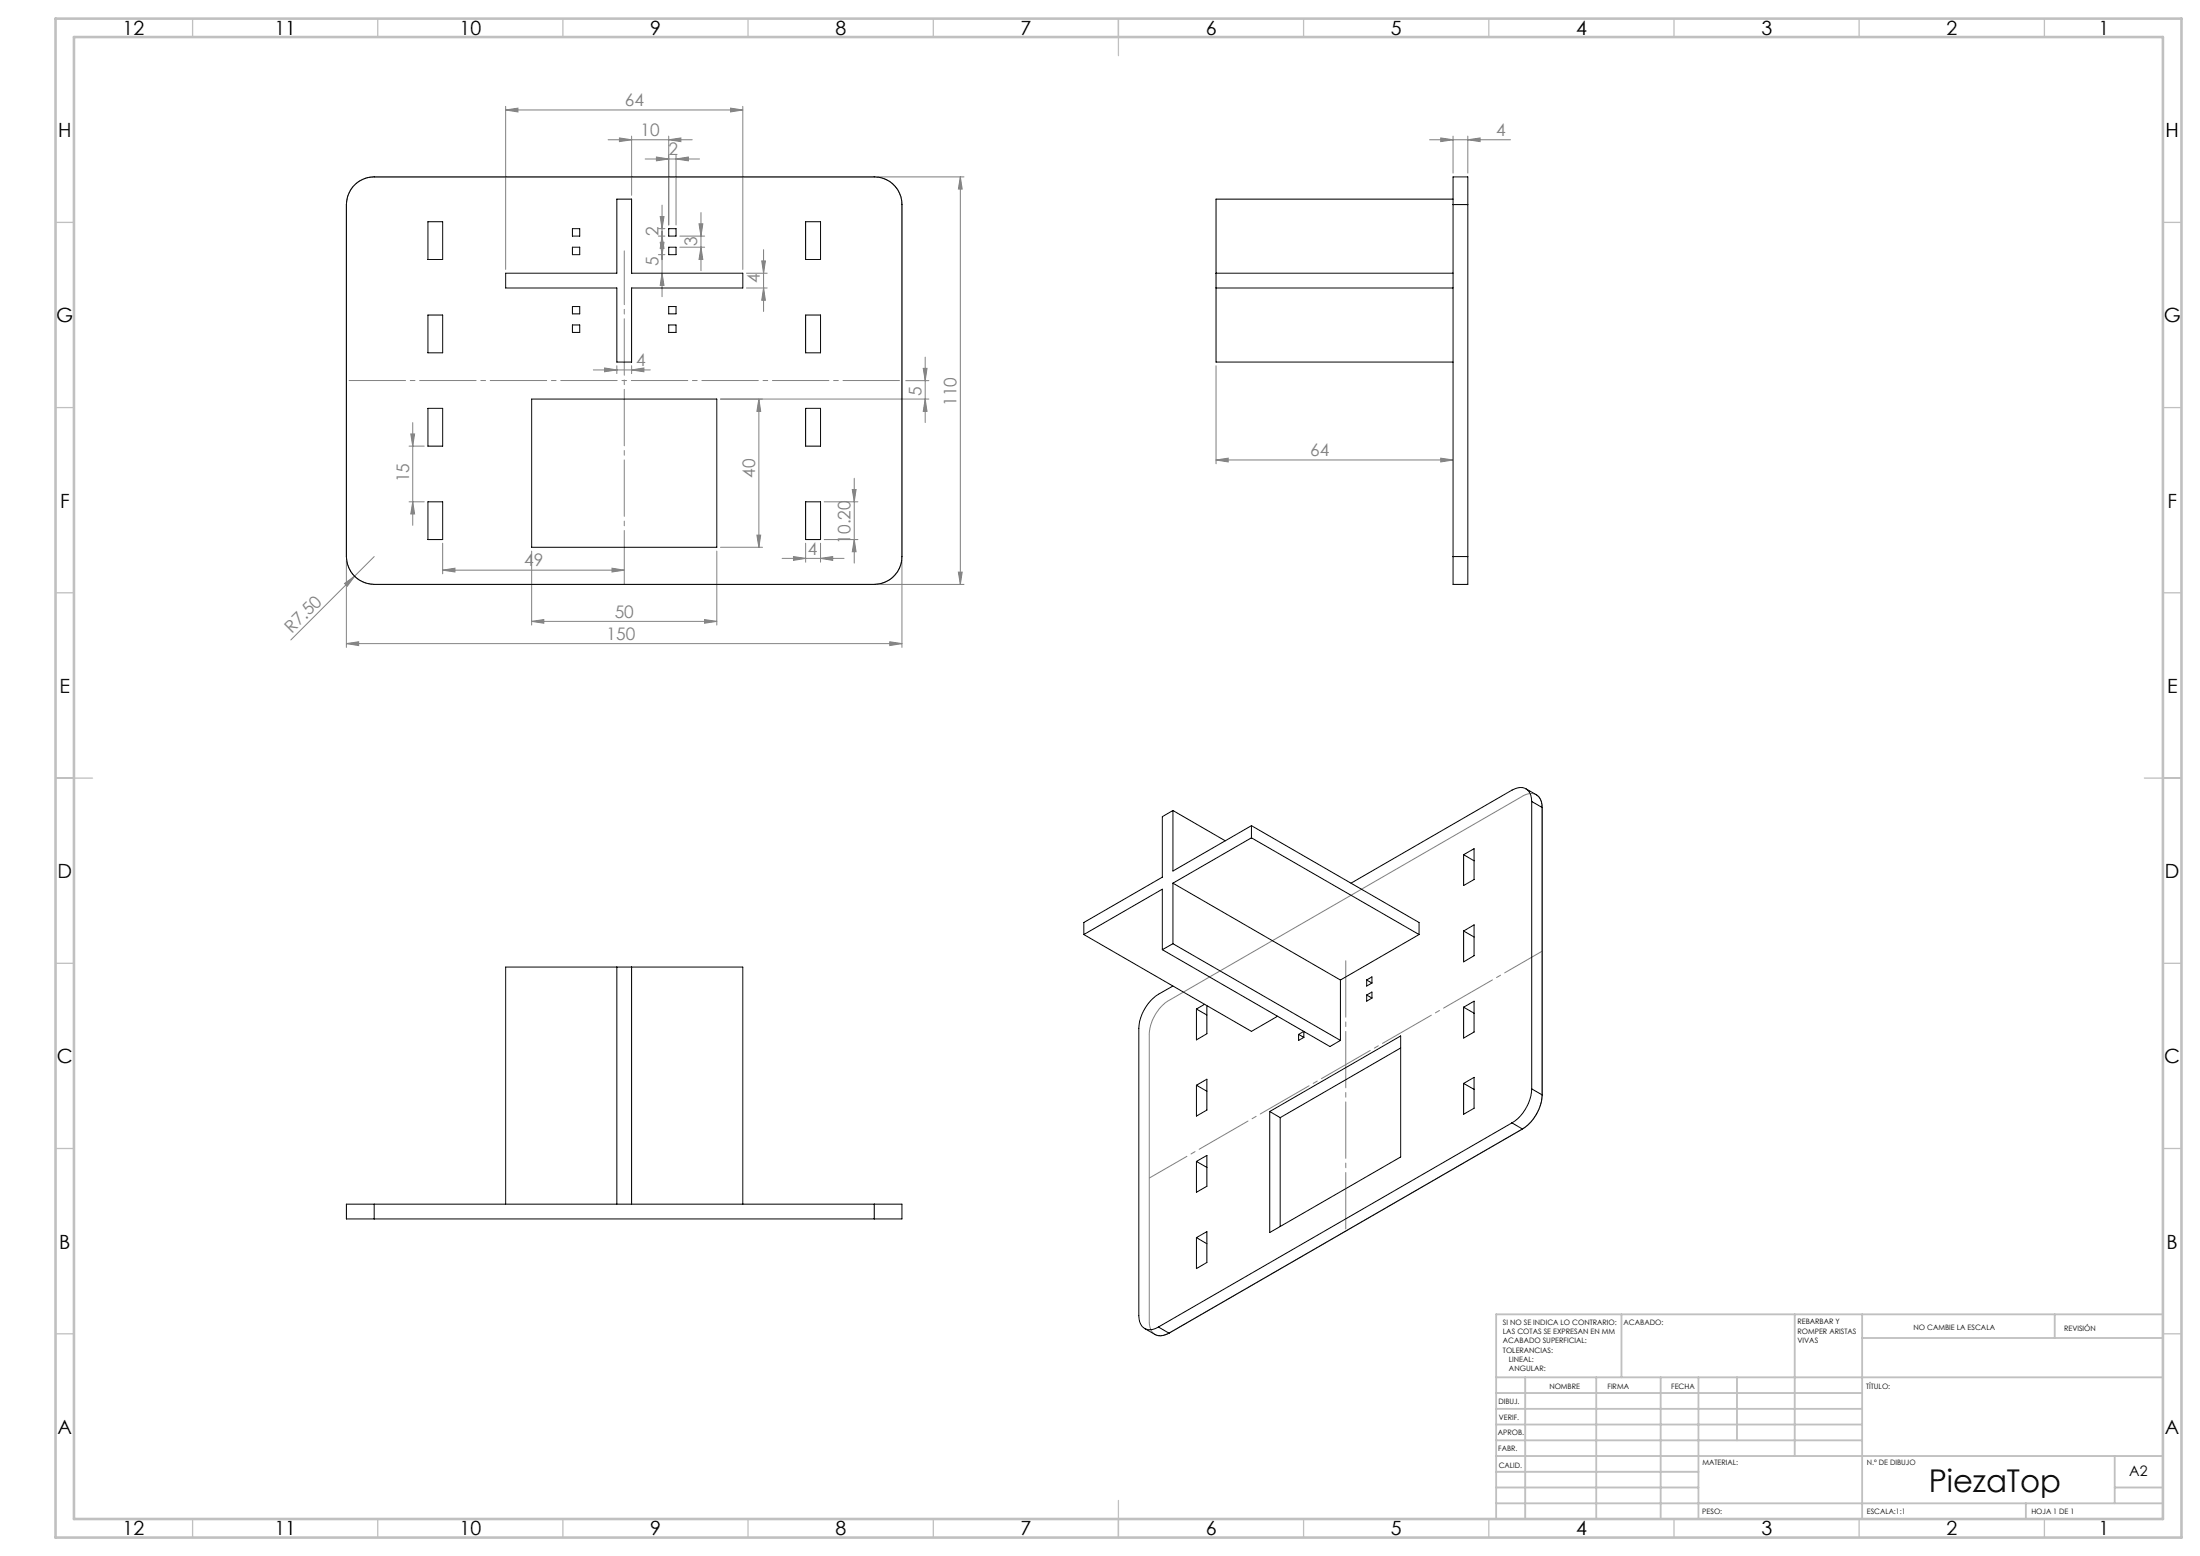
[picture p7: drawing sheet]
<svg xmlns="http://www.w3.org/2000/svg" width="594mm" height="420mm" viewBox="0 0 594 420" stroke-linecap="round" stroke-linejoin="round" font-family="sans-serif">
<g fill="none" stroke="#808080" stroke-width=".27">
<path d="M136.5 29.7l3.3-.5v1zM136.5 28.7v44M136.5 29.7h64.1M164.2 37.7h22.7M167.3 37.2l3.2 .5-3.2 .5zM170.5 36.7v16M180.6 37.7l3.2-.5v1zM180.6 36.7v24M197.2 29.2l3.4 .5-3.4 .5zM200.6 28.7v44M386 37.7h21.8M389 37.2l3.3 .5-3.3 .5z"/>
<path d="M392.3 36.7v10M396.3 37.7l3.3-.5v1zM396.3 36.7v10M95.5 50.2a7.5 7.5 0 0 1 5.5-2.5h135a7.5 7.5 0 0 1 7.5 7.5v95a7.5 7.5 0 0 1-7.5 7.5h-135a7.6 7.6 0 0 1-7.5-7.5v-95l.4-2.3 .6-1.4zM174.2 42.9h14.7M177.2 42.4l3.4 .5-3.4 .5zM178.3 58.4h1l-.5 3.3zM178.8 55.4v24.7M182.5 41.9v18.8M182.5 42.9l3.3-.5v1zM189.3 57.4v15.7M237 47.7h23.3"/>
<path d="M259.3 47.7l.5 3.3h-1zM259.3 47.7v110M177.8 63.7h1.7M177.8 61.7h1.7M177.8 68.7h1.7M178.3 65.4h1l-.5 3.3zM178.8 63.7l.5 3.3h-1zM178.8 73.7l.5 3.3h-1zM183.6 63.7h6.7M183.6 66.7h6.7M188.7 60.4h1.1l-.5 3.3zM189.3 66.7l.5 3.3h-1.1z"/>
<path d="M201.5 77.7h5.7M201.5 73.7h5.7M205.7 70.4h1l-.5 3.3zM206.2 77.7l.5 3.4h-1zM206.2 67.4v16.7M160.2 99.9h15.4M163.2 99.3l3.3 .6-3.3 .4zM166.5 98.7v2.1M170.5 99.9l3.3-.6v1zM170.5 98.7v2.1M249.3 99.4h1l-.5 3.3zM249.8 96.4v17.7"/>
<path d="M328.3 98.7v26.5M110.9 117.1h1l-.5 3.3zM111.4 114.1v27.7M194.5 107.7h56.3M204.9 107.7l.5 3.3h-1zM204.9 107.7v40M244.5 102.7h6.3M249.8 107.7l.5 3.3h-1zM110.5 135.4h4M110.5 120.4h4M111.4 135.4l.5 3.3h-1zM222.5 135.4h9.1"/>
<path d="M230.1 132.1h1l-.5 3.3zM230.6 129.1v22.9M328.3 124.2l3.3-.5v1zM328.3 124.2h64M389 123.7l3.3 .5-3.3 .5zM93 157.5l2.7-2-1.9 2.7zM93.5 151.2v23.5M101 150.2l-22.5 22.5M119.5 146.6v8.3M119.5 153.9h49M119.5 153.9l3.3-.5v1zM143.5 148.7v20"/>
<path d="M165.2 153.4l3.3 .5-3.3 .5zM193.5 148.7v20M194.5 147.7h11.4M204.4 144.4h1l-.5 3.3zM211.2 150.7h16.7M214.2 150.2l3.3 .5-3.3 .6zM217.5 146.6v5.1M221.5 150.7l3.3-.5v1.1zM221.5 146.6v5.1M222.5 145.6h9.1M230.6 145.6l.5 3.3h-1zM237 157.7h23.3"/>
<path d="M243.5 151.2v23.5M258.8 154.4h1l-.5 3.3zM93.5 173.7l3.3-.5v1.1zM93.5 173.7h150M143.5 167.7l3.3-.5v1zM143.5 167.7h50M190.2 167.2l3.3 .5-3.3 .5zM240.2 173.2l3.3 .5-3.3 .6zM314 271.3l1.3-1.1 95.8-55.3a3.1 3.1 0 0 1 3.2-.6 3.1 3.1 0 0 1 2 2.7l.1 78.5a11.8 11.8 0 0 1-5.3 9.2l-95.5 55.2a3.2 3.2 0 0 1-4.9-1.1l-.4-1.7v-77.9a11.9 11.9 0 0 1 3.7-7.9z"/>
</g>
<g fill="none" stroke="#c0c0c0" stroke-width=".35">
<path d="M52 5v5M102 5v5M152 5v5M202 5v5M252 5v5M302 5v10M352 5v5M402 5v5M452 5v5M502 5v5M552 5v5M15 60h5"/>
<path d="M584 60h5M15 110h5M584 110h5M15 160h5M584 160h5M15 210h10M579 210h10M15 260h5M584 260h5M15 310h5M584 310h5M15 360h5"/>
<path d="M584 360h5M52 410v5M102 410v5M152 410v5M202 410v5M252 410v5M302 405v10M352 410v5M402 410v5M452 410v5M502 410v5M552 410v5"/>
</g>
<g fill="none" stroke="#c0c0c0" stroke-width=".5">
<path d="M437.8 354.8v17M484.6 354.8v38.2M502.8 354.8v55.2M554.8 354.8v6.4M584 354.8h-180v55.2M404 371.8h180M404 376h98.8M411.8 371.8v38.2M431 371.8v38.2M448.4 371.8v38.2M458.6 371.8v38.2M469 371.8v17"/>
<path d="M502.8 361.2h81.2M404 388.8h98.8M404 384.5h98.8M404 380.3h98.8M404 397.3h54.6M404 393h180M571 393v12.8M404 405.8h180M404 401.5h54.6M547 405.8v4.2M571 401.5h13"/>
</g>
<path d="M15 5h574v410h-574zM20 10h564v400h-564z" fill="none" stroke="#c0c0c0" stroke-width=".7"/>
<path d="M168.6 67.7v90" fill="none" stroke="#808080" stroke-width=".27" stroke-dasharray="15.2 1.3 1.3 1.3" stroke-dashoffset=".7"/>
<path d="M93.6 102.7h150" fill="none" stroke="#808080" stroke-width=".27" stroke-dasharray="15.2 1.3 1.3 1.3" stroke-dashoffset="-.7"/>
<path d="M363.4 258.8v73.5" fill="none" stroke="#808080" stroke-width=".27" stroke-dasharray="15.2 1.3 1.3 1.3" stroke-dashoffset="-.5"/>
<path d="M310.3 318l106.1-61.3" fill="none" stroke="#808080" stroke-width=".27" stroke-dasharray="15.2 1.3 1.3 1.3" stroke-dashoffset="3.5"/>
<g fill="#808080">
<path d="M93 157.5l2.7-2-1.9 2.7z"/>
<path d="M165.2 153.4l3.3 .5-3.3 .5zM119.5 153.9l3.3-.5v1zM182.5 42.9l3.3-.5v1zM177.2 42.4l3.4 .5-3.4 .5z"/>
<path d="M93.5 173.7l3.3-.5v1.1zM240.2 173.2l3.3 .5-3.3 .6zM136.5 29.7l3.3-.5v1zM197.2 29.2l3.4 .5-3.4 .5zM163.2 99.3l3.3 .6-3.3 .4zM170.5 99.9l3.3-.6v1zM167.3 37.2l3.2 .5-3.2 .5zM180.6 37.7l3.2-.5v1zM143.5 167.7l3.3-.5v1zM190.2 167.2l3.3 .5-3.3 .5zM328.3 124.2l3.3-.5v1zM389 123.7l3.3 .5-3.3 .5zM389 37.2l3.3 .5-3.3 .5zM396.3 37.7l3.3-.5v1z"/>
<path d="M214.2 150.2l3.3 .5-3.3 .6zM221.5 150.7l3.3-.5v1.1z"/>
<path d="M111.4 135.4l.5 3.3h-1zM110.9 117.1h1l-.5 3.3z"/>
<path d="M230.6 145.6l.5 3.3h-1zM230.1 132.1h1l-.5 3.3zM206.2 77.7l.5 3.4h-1zM205.7 70.4h1l-.5 3.3z"/>
<path d="M204.4 144.4h1l-.5 3.3zM204.9 107.7l.5 3.3h-1z"/>
<path d="M259.3 47.7l.5 3.3h-1zM258.8 154.4h1l-.5 3.3zM188.7 60.4h1.1l-.5 3.3zM189.3 66.7l.5 3.3h-1.1zM178.3 58.4h1l-.5 3.3zM178.8 63.7l.5 3.3h-1zM178.3 65.4h1l-.5 3.3zM178.8 73.7l.5 3.3h-1zM249.3 99.4h1l-.5 3.3zM249.8 107.7l.5 3.3h-1z"/>
</g>
<g fill="none" stroke="#000" stroke-width=".27">
<path d="M96.1 49.5a7.7 7.7 0 0 1 4.9-1.8h135a7.4 7.4 0 0 1 7.5 7.5v95a7.5 7.5 0 0 1-7.5 7.5h-135a7.5 7.5 0 0 1-7.5-7.5v-95a7.8 7.8 0 0 1 2.6-5.7zM115.5 59.8h4v10.2h-4zM217.5 59.8h4v10.2h-4zM392.3 55.2v-7.5h4v7.5M392.3 53.7h-64v44h64M392.3 55.2h4M392.3 55.2v95M396.3 55.2v95M136.5 73.7h30v-20h4v20h30.1v4h-30.1v20h-4v-20h-30zM154.6 61.7h1.9v2h-1.9zM154.6 66.7h1.9v2h-1.9zM180.6 61.7h1.9v2h-1.9z"/>
<path d="M180.6 66.7h1.9v2h-1.9zM328.3 77.7h64M328.3 73.7h64M115.5 85h4v10.2h-4zM154.6 82.7h1.9v2h-1.9zM154.6 87.7h1.9v2h-1.9zM180.6 82.7h1.9v2h-1.9zM180.6 87.7h1.9v2h-1.9zM217.5 85h4v10.2h-4zM115.5 110.2h4v10.2h-4zM143.5 107.7h50v40h-50zM217.5 110.2h4v10.2h-4z"/>
<path d="M115.5 135.4h4v10.2h-4zM217.5 135.4h4v10.2h-4zM392.3 150.2v7.5h4v-7.5M392.3 150.2h4M316.7 218.8v16.3l21.2-12.2M316.7 218.8l-2.9 1.6v16.4l-21.2 12.2v3.3M316.7 218.8l14.1 8.2M412 212.9l2.8 1.6a3.8 3.8 0 0 1 1.6 3.5M413.6 216.3a3.3 3.3 0 0 0-1.6-3.4 3.3 3.3 0 0 0-3.8 .4l-43.4 25.1M413.6 216.3v77.6M413.6 216.3l2.8 1.7M416.4 218v77.5"/>
<path d="M316.7 238.4v16.3M316.7 238.4l45.2 26.1M337.9 222.9l45.3 26.1v3.3M337.9 222.9v3.2M337.9 226.1l-21.2 12.3M337.9 226.1l45.3 26.2M395.2 230.7l2.8-1.6v8.3l-2.8 1.6zM395.2 230.7l2.8 1.7M292.6 252.3l45.3 26.1 7-4.1M292.6 252.3l21.2-12.3v16.3M313.8 256.3l45.3 26.2 2.8-1.7M316.7 254.7l-2.9 1.6"/>
<path d="M316.7 254.7l45.2 26.1M383.2 252.3l-21.3 12.2M395.2 251.3l2.8-1.7v8.4l-2.8 1.6zM395.2 251.3l2.8 1.6M166.5 261v64M170.5 261v64M316.7 266.2a16.8 16.8 0 0 0-6.1 4 11.8 11.8 0 0 0-3.1 7.4v77.6a3.2 3.2 0 0 0 1.5 3.4 3.2 3.2 0 0 0 3.8-.4M323 272.4l2.9 1.6M325.2 271.1l-2.2 1.3M325.9 271.4v7.6l-2.9 1.7v-8.3M350.6 279.2v1.6l1.4-.8M350.6 279.2l1.4-.8v1.6"/>
<path d="M350.6 279.2l1.4 .8M361.9 264.5v16.3M369 264.5l1.4-.8v1.6M369 264.5v1.7l1.4-.9M369 268.6v1.6l1.4-.8M369 268.6l1.4-.8v1.6M369 268.6l1.4 .8M369 264.5l1.4 .8M395.2 271.9l2.8-1.7v8.4l-2.8 1.6zM395.2 271.9l2.8 1.6M323 292.9l2.9-1.6v8.3l-2.9 1.7zM323 292.9l2.9 1.7"/>
<path d="M378.2 282.9l-32.5 18.8M395.2 292.4l2.8-1.6v8.3l-2.8 1.7zM395.2 292.4l2.8 1.7M413.6 293.9a11.7 11.7 0 0 1-5.4 9.2M413.6 293.9l2.8 1.6M416.4 295.5a11.8 11.8 0 0 1-5.3 9.2M323 313.5l2.9-1.6v8.3l-2.9 1.6zM323 313.5l2.9 1.6M342.8 300l35.4-20.4v32.7l-35.4 20.4zM342.8 300l2.9 1.7M345.7 301.7v29.4M408.2 303.1l-95.4 55.1"/>
<path d="M408.2 303.1l2.9 1.6M411.1 304.7l-95.5 55.2M101 325h-7.5v4h7.5M101 325v4M101 325h135M101 329h135M136.5 325v-64h64.1v64M236 325h7.5v4h-7.5M236 325v4M323 334.1l2.9-1.7v8.4l-2.9 1.6zM323 334.1l2.9 1.6M309 358.6l2.9 1.6a3.7 3.7 0 0 0 3.7-.3"/>
<path d="M312.8 358.2l2.8 1.7"/>
</g>
<text font-size="8.5" x="520.7" y="402.7">PiezaTop</text>
<g font-size="5.3">
<text x="33.1" y="9.4">12</text>
<text x="74.1" y="9.4">11</text>
<text x="124.1" y="9.4">10</text>
<text x="175.6" y="9.4">9</text>
<text x="225.6" y="9.4">8</text>
<text x="275.6" y="9.4">7</text>
<text x="325.6" y="9.4">6</text>
<text x="375.6" y="9.4">5</text>
<text x="425.6" y="9.4">4</text>
<text x="475.6" y="9.4">3</text>
<text x="525.6" y="9.4">2</text>
<text x="566.6" y="9.4">1</text>
<text x="15.7" y="36.9">H</text>
<text x="584.7" y="36.9">H</text>
<text x="15.2" y="87">G</text>
<text x="584.2" y="87">G</text>
<text x="16.2" y="137">F</text>
<text x="585.2" y="137">F</text>
<text x="16.1" y="187">E</text>
<text x="585.1" y="187">E</text>
<text x="15.5" y="237">D</text>
<text x="584.5" y="237">D</text>
<text x="15.4" y="287">C</text>
<text x="584.4" y="287">C</text>
<text x="16" y="337.1">B</text>
<text x="585" y="337.1">B</text>
<text x="15.5" y="386.9">A</text>
<text x="584.5" y="386.9">A</text>
<text x="33.1" y="414.4">12</text>
<text x="74.1" y="414.4">11</text>
<text x="124.1" y="414.4">10</text>
<text x="175.6" y="414.4">9</text>
<text x="225.6" y="414.4">8</text>
<text x="275.6" y="414.4">7</text>
<text x="325.6" y="414.4">6</text>
<text x="375.6" y="414.4">5</text>
<text x="425.6" y="414.4">4</text>
<text x="475.6" y="414.4">3</text>
<text x="525.6" y="414.4">2</text>
<text x="566.6" y="414.4">1</text>
</g>
<g font-size="4.7" fill="#808080">
<text x="168.7" y="28.7">64</text>
<text x="173" y="36.7">10</text>
<text x="180.5" y="41.9">2</text>
<text x="404" y="36.7">4</text>
<text x="177.8" y="63.6" transform="rotate(-90 177.8 63.6)">2</text>
<text x="177.8" y="71.7" transform="rotate(-90 177.8 71.7)">5</text>
<text x="188.3" y="66.4" transform="rotate(-90 188.3 66.4)">3</text>
<text x="205.2" y="76.4" transform="rotate(-90 205.2 76.4)">4</text>
<text x="171.7" y="98.8">4</text>
<text x="248.8" y="106.9" transform="rotate(-90 248.8 106.9)">5</text>
<text x="258.3" y="109.5" transform="rotate(-90 258.3 109.5)">110</text>
<text x="353.8" y="123.1">64</text>
<text x="110.4" y="130.2" transform="rotate(-90 110.4 130.2)">15</text>
<text x="203.9" y="129" transform="rotate(-90 203.9 129)">40</text>
<text x="218.1" y="149.7">4</text>
<text x="229.6" y="146.7" transform="rotate(-90 229.6 146.7)">10.20</text>
<text x="141.6" y="152.9">49</text>
<text x="166" y="166.7">50</text>
<text x="78.8" y="171.1" transform="rotate(-45 78.8 171.1)">R7.50</text>
<text x="163.8" y="172.7">150</text>
</g>
<text font-size="3.9" x="574.9" y="398.5">A2</text>
<g font-size="2">
<text x="405.8" y="357.6">SI NO SE INDICA LO CONTRARIO:</text>
<text x="438.4" y="357.6">ACABADO:</text>
<text x="485.3" y="357.5">REBARBAR Y</text>
<text x="485.3" y="360">ROMPER ARISTAS</text>
<text x="516.6" y="359">NO CAMBIE LA ESCALA</text>
<text x="557.3" y="359.2">REVISIÓN</text>
<text x="405.8" y="360.1">LAS COTAS SE EXPRESAN EN MM</text>
<text x="405.8" y="362.6">ACABADO SUPERFICIAL:</text>
<text x="405.8" y="365.1">TOLERANCIAS:</text>
<text x="485.3" y="362.5">VIVAS</text>
<text x="407.4" y="367.6">LINEAL:</text>
<text x="407.4" y="370.1">ANGULAR:</text>
<text x="418.3" y="375">NOMBRE</text>
<text x="434" y="374.9">FIRMA</text>
<text x="451.2" y="374.9">FECHA</text>
<text x="503.9" y="374.9">TÍTULO:</text>
<text x="404.6" y="379.1">DIBUJ.</text>
<text x="404.7" y="383.3">VERIF.</text>
<text x="404.4" y="387.4">APROB.</text>
<text x="404.5" y="391.8">FABR.</text>
<text x="459.6" y="395.5">MATERIAL:</text>
<text x="504.1" y="395.5">N.º DE DIBUJO</text>
<text x="404.7" y="396.1">CALID.</text>
<text x="459.6" y="408.5">PESO:</text>
<text x="504.1" y="408.6">ESCALA:1:1</text>
<text x="548.5" y="408.6">HOJA 1 DE 1</text>
</g>
</svg>
